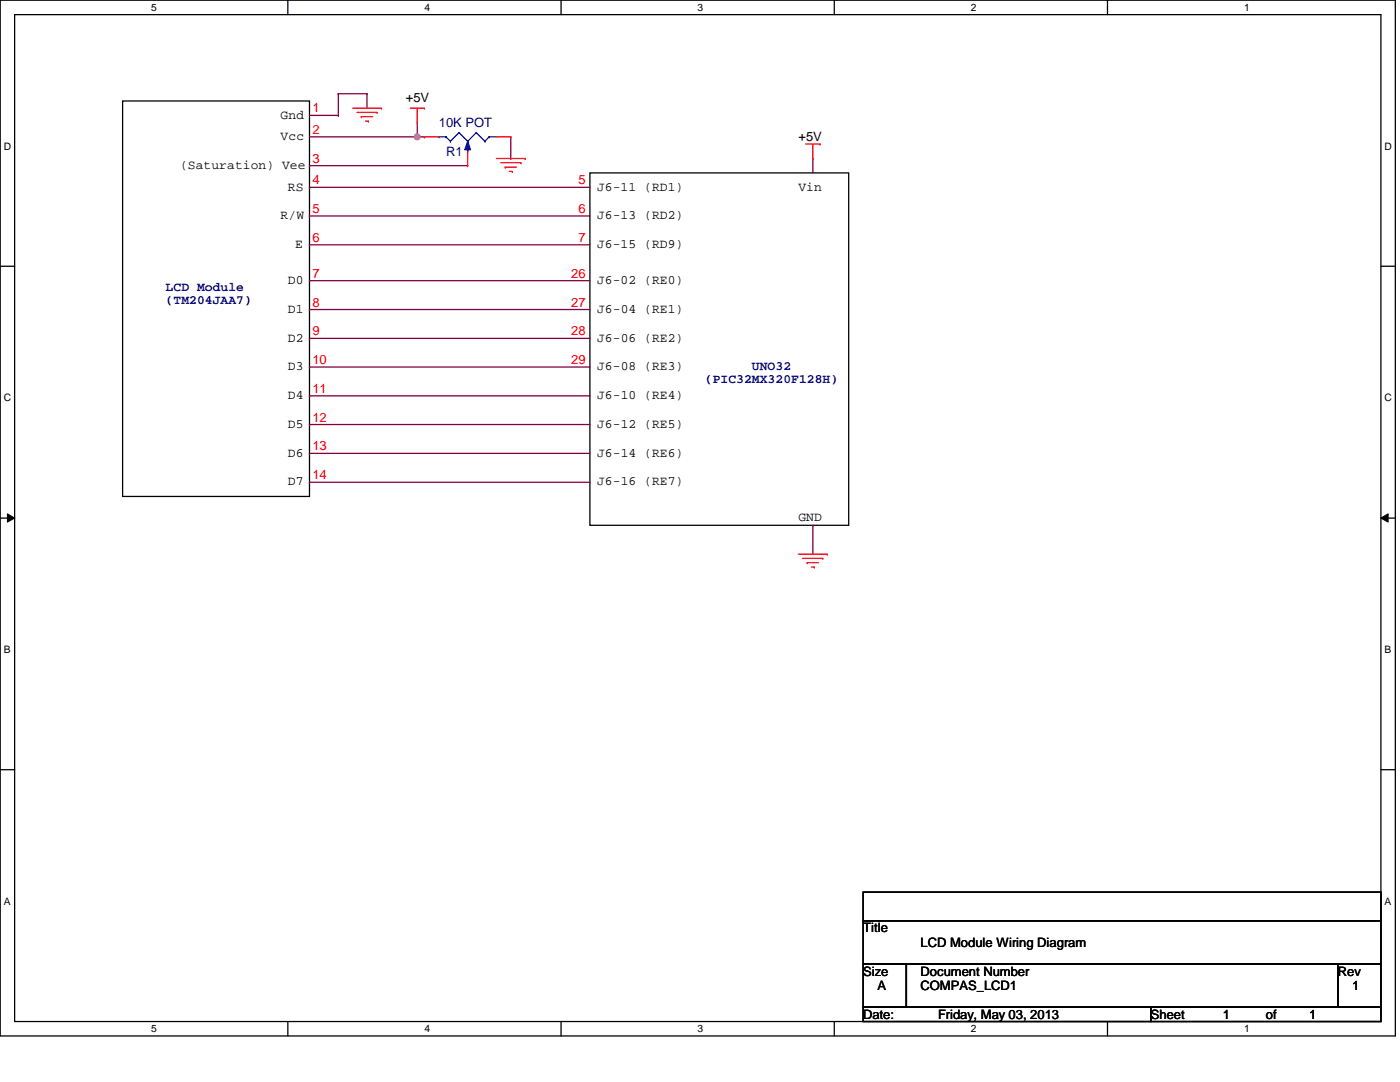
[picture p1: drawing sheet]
<svg xmlns="http://www.w3.org/2000/svg" width="279mm" height="216mm" viewBox="0 0 279 216" stroke-linecap="round" stroke-linejoin="round" font-family="sans-serif">
<path d="M0 0h278.5v206.7h-278.5zM2.9 2.9h272.7v200.9h-272.7z" fill="none" stroke="#000" stroke-width=".25"/>
<g fill="#fff">
<path d="M30.2 .3h1.1v2.3h-1.1z"/>
<path d="M30.2 204.1h1.1v2.3h-1.1z"/>
</g>
<path d="M57.4 0v2.9M57.4 203.8v2.9" fill="none" stroke="#000" stroke-width=".25"/>
<g fill="#fff">
<path d="M84.7 .3h1.1v2.3h-1.1z"/>
<path d="M84.7 204.1h1.1v2.3h-1.1z"/>
</g>
<path d="M112 0v2.9M112 203.8v2.9" fill="none" stroke="#000" stroke-width=".25"/>
<g fill="#fff">
<path d="M139.2 .3h1.1v2.3h-1.1z"/>
<path d="M139.2 204.1h1.1v2.3h-1.1z"/>
</g>
<path d="M166.5 0v2.9M166.5 203.8v2.9" fill="none" stroke="#000" stroke-width=".25"/>
<g fill="#fff">
<path d="M193.8 .3h1.1v2.3h-1.1z"/>
<path d="M193.8 204.1h1.1v2.3h-1.1z"/>
</g>
<path d="M221 0v2.9M221 203.8v2.9" fill="none" stroke="#000" stroke-width=".25"/>
<g fill="#fff">
<path d="M248.3 .3h1.1v2.3h-1.1z"/>
<path d="M248.3 204.1h1.1v2.3h-1.1z"/>
<path d="M.8 28h1.4v2.3h-1.4z"/>
<path d="M276.3 28h1.4v2.3h-1.4z"/>
<path d="M.8 78.2h1.4v2.3h-1.4z"/>
<path d="M276.3 78.2h1.4v2.3h-1.4z"/>
</g>
<path d="M0 53.1h2.9M275.6 53.1h2.9" fill="none" stroke="#000" stroke-width=".25"/>
<g fill="#fff">
<path d="M.8 128.5h1.3v2.2h-1.3z"/>
<path d="M276.3 128.5h1.3v2.2h-1.3z"/>
</g>
<path d="M0 103.4h2.9M275.6 103.4h2.9" fill="none" stroke="#000" stroke-width=".25"/>
<path d="M1.5 102.5l1.4 .9-1.4 .8zM275.6 103.4l1.4-.9v1.7z" fill="#000"/>
<path d="M1.5 102.5l1.4 .9-1.4 .8zM275.6 103.4l1.4-.9v1.7z" fill="none" stroke="#000" stroke-width=".2"/>
<g fill="#fff">
<path d="M.8 178.7h1.3v2.2h-1.3z"/>
<path d="M276.3 178.7h1.3v2.2h-1.3z"/>
</g>
<path d="M24.5 20.2h37.3v78.9h-37.3zM117.7 34.5h51.7v70.3h-51.7zM0 153.6h2.9M275.6 153.6h2.9" fill="none" stroke="#000" stroke-width=".25"/>
<g fill="none" stroke="#800040" stroke-width=".25">
<path d="M61.8 37.4h.1M61.8 37.4h55.9M61.8 27.3h21.5M83.3 27.3h.1M162.2 31.6h.1M162.2 31.6v2.9M61.8 56h.1M61.8 48.9h.1M61.8 43.1h.1M61.8 56h55.9M61.8 48.9h55.9M61.8 43.1h55.9"/>
<path d="M61.8 79h.1M61.8 73.2h.1M61.8 67.5h.1M61.8 61.8h.1M61.8 79h55.9M61.8 73.2h55.9M61.8 67.5h55.9M61.8 61.8h55.9M61.8 96.2h.1M61.8 90.5h.1M61.8 84.7h.1M61.8 96.2h55.9"/>
<path d="M61.8 90.5h55.9M61.8 84.7h55.9M162.2 104.8h.1M162.2 104.8v5.8"/>
</g>
<circle cx="83.3" cy="27.3" r=".56" fill="#f0f"/>
<circle cx="83.3" cy="27.3" r=".56" fill="none" stroke="#f0f" stroke-width=".25"/>
<g fill="none" stroke="#800040" stroke-width=".25">
<path d="M67.5 18.7h.1M67.5 18.7v4.3M67.5 18.7h5.7M73.2 18.7h.1M73.2 18.7v2.9M61.8 33.1h.1M61.8 33.1h31.5M61.8 23h5.7M67.5 23h.1M83.3 27.3h.1M83.3 24.5v2.8M83.3 27.3h1.4"/>
<path d="M84.7 27.3h.1M101.9 31.6h.1M101.9 27.3v4.3"/>
</g>
<g fill="none" stroke="#f00" stroke-width=".25">
<path d="M70.4 21.6h5.7M71.2 22.4h4.1M72.1 23.3h.1M72.1 23.3h2.3M72.9 24.2h.6M73.5 24.2h.1M75.3 22.4h.1M76.1 21.6h.1M81.9 21.6h2.8M83.3 24.5h.1M83.3 21.6v2.9M84.7 21.6h.1"/>
<path d="M99.1 31.6h5.7M99.9 32.5h4.1M100.8 33.4h.1M100.8 33.4h2.3M101.6 34.2h.6M102.2 34.2h.1M104 32.5h.1M104.8 31.6h.1M160.8 28.7h2.9M162.2 31.6h.1M162.2 28.7v2.9M163.7 28.7h.1"/>
<path d="M159.3 110.6h5.8M160.2 111.4h4M161.1 112.3h.1M161.1 112.3h2.3M161.9 113.2h.6M162.5 113.2h.1M164.2 111.4h.1M165.1 110.6h.1"/>
</g>
<path d="M172.3 178h103.3v5.7h-103.3zM172.3 183.7h103.3v8.7h-103.3zM172.3 192.4h8.6v8.6h-8.6zM180.9 192.4h86.1v8.6h-86.1zM267 192.4h8.6v8.6h-8.6zM172.3 201h57.4v2.8h-57.4zM229.7 201h45.9v2.8h-45.9z" fill="none" stroke="#000" stroke-width=".25"/>
<path d="M93.3 28.2l.6 1.7h-1.1z" fill="#00f"/>
<g fill="none" stroke="#00f" stroke-width=".25">
<path d="M87.6 27.3h.1M87.6 27.3h1.4M89 27.3h.1M89 27.3l.9 .9M89.9 28.2h.1M91.6 26.5h.1M91.6 26.5l1.7 1.7M91.6 26.5l-1.7 1.7M93.3 28.2l.6 1.7h-1.1zM93.3 28.2h.1M93.3 30.2h.1M93.3 29.6v.6"/>
<path d="M95 26.5h.1M95 26.5l1.8 1.7M95 26.5l-1.7 1.7M96.8 28.2h.1M97.6 27.3h.1M97.6 27.3h1.5M97.6 27.3l-.8 .9"/>
</g>
<path d="M84.7 27.3h.1M84.7 27.3h2.9M93.3 33.1h.1M93.3 30.2v2.9M99.1 27.3h2.8M101.9 27.3h.1" fill="none" stroke="#f00" stroke-width=".25"/>
<circle cx="83.3" cy="27.3" r=".56" fill="#f0f"/>
<circle cx="83.3" cy="27.3" r=".56" fill="none" stroke="#f0f" stroke-width=".25"/>
<g font-size="2.6">
<text x="56" y="23.7">Gnd</text>
<text x="81" y="20.4">+5V</text>
<text x="56" y="27.9">Vcc</text>
<text x="159.3" y="28.2">+5V</text>
<text x="35.9" y="33.7">(Saturation) Vee</text>
<text x="57.4" y="38">RS</text>
<text x="119.2" y="38">J6-11 (RD1)</text>
<text x="159.3" y="38">Vin</text>
<text x="56" y="43.7">R/W</text>
<text x="119.2" y="43.7">J6-13 (RD2)</text>
<text x="58.9" y="49.5">E</text>
<text x="119.2" y="49.5">J6-15 (RD9)</text>
<text x="57.4" y="56.6">D0</text>
<text x="119.2" y="56.6">J6-02 (RE0)</text>
<text x="57.4" y="62.4">D1</text>
<text x="119.2" y="62.4">J6-04 (RE1)</text>
<text x="57.4" y="68.2">D2</text>
<text x="119.2" y="68.2">J6-06 (RE2)</text>
<text x="57.4" y="73.9">D3</text>
<text x="119.2" y="73.9">J6-08 (RE3)</text>
<text x="57.4" y="79.6">D4</text>
<text x="119.2" y="79.6">J6-10 (RE4)</text>
<text x="57.4" y="85.3">D5</text>
<text x="119.2" y="85.3">J6-12 (RE5)</text>
<text x="57.4" y="91.1">D6</text>
<text x="119.2" y="91.1">J6-14 (RE6)</text>
<text x="57.4" y="96.9">D7</text>
<text x="119.2" y="96.9">J6-16 (RE7)</text>
<text x="159.3" y="104">GND</text>
<text x="172.3" y="186.1">Title</text>
<text x="183.7" y="188.9">LCD Module Wiring Diagram</text>
<text x="172.3" y="194.7">Size</text>
<text x="175.1" y="197.6">A</text>
<text x="183.7" y="194.7">Document Number</text>
<text x="183.7" y="197.6">COMPAS_LCD1</text>
<text x="267" y="194.7">Rev</text>
<text x="269.8" y="197.6">1</text>
<text x="172.3" y="203.3">Date:</text>
<text x="187.2" y="203.3">Friday, May 03, 2013</text>
<text x="229.7" y="203.3">Sheet</text>
<text x="244" y="203.3">1</text>
<text x="252.6" y="203.3">of</text>
<text x="261.2" y="203.3">1</text>
</g>
<g font-size="2.6" fill="#f00">
<text x="62.4" y="22.4">1</text>
<text x="62.4" y="26.7">2</text>
<text x="62.4" y="32.5">3</text>
<text x="62.4" y="36.8">4</text>
<text x="115.4" y="36.8">5</text>
<text x="62.4" y="42.5">5</text>
<text x="115.4" y="42.5">6</text>
<text x="62.4" y="48.3">6</text>
<text x="115.4" y="48.3">7</text>
<text x="62.4" y="55.4">7</text>
<text x="114" y="55.4">26</text>
<text x="62.4" y="61.2">8</text>
<text x="114" y="61.2">27</text>
<text x="62.4" y="66.9">9</text>
<text x="114" y="66.9">28</text>
<text x="62.4" y="72.6">10</text>
<text x="114" y="72.6">29</text>
<text x="62.4" y="78.4">11</text>
<text x="62.4" y="89.9">13</text>
<text x="62.4" y="84.1">12</text>
<text x="62.4" y="95.6">14</text>
</g>
<g font-size="2.6" fill="#000080">
<text x="87.6" y="25.4">10K POT</text>
<text x="89" y="31.1">R1</text>
<text x="33.1" y="58.1">LCD Module</text>
<text x="33.1" y="60.7">(TM204JAA7)</text>
<text x="140.7" y="76.5">(PIC32MX320F128H)</text>
<text x="150.1" y="73.9">UNO32</text>
</g>
<g font-size="2">
<text x="30.2" y="2.2">5</text>
<text x="84.7" y="2.2">4</text>
<text x="139.2" y="2.2">3</text>
<text x="193.8" y="2.2">2</text>
<text x="248.3" y="2.2">1</text>
<text x=".8" y="29.8">D</text>
<text x="276.3" y="29.8">D</text>
<text x=".8" y="80.1">C</text>
<text x="276.3" y="80.1">C</text>
<text x=".8" y="130.3">B</text>
<text x="276.3" y="130.3">B</text>
<text x=".8" y="180.5">A</text>
<text x="276.3" y="180.5">A</text>
<text x="30.2" y="206">5</text>
<text x="84.7" y="206">4</text>
<text x="139.2" y="206">3</text>
<text x="193.8" y="206">2</text>
<text x="248.3" y="206">1</text>
</g>
</svg>
